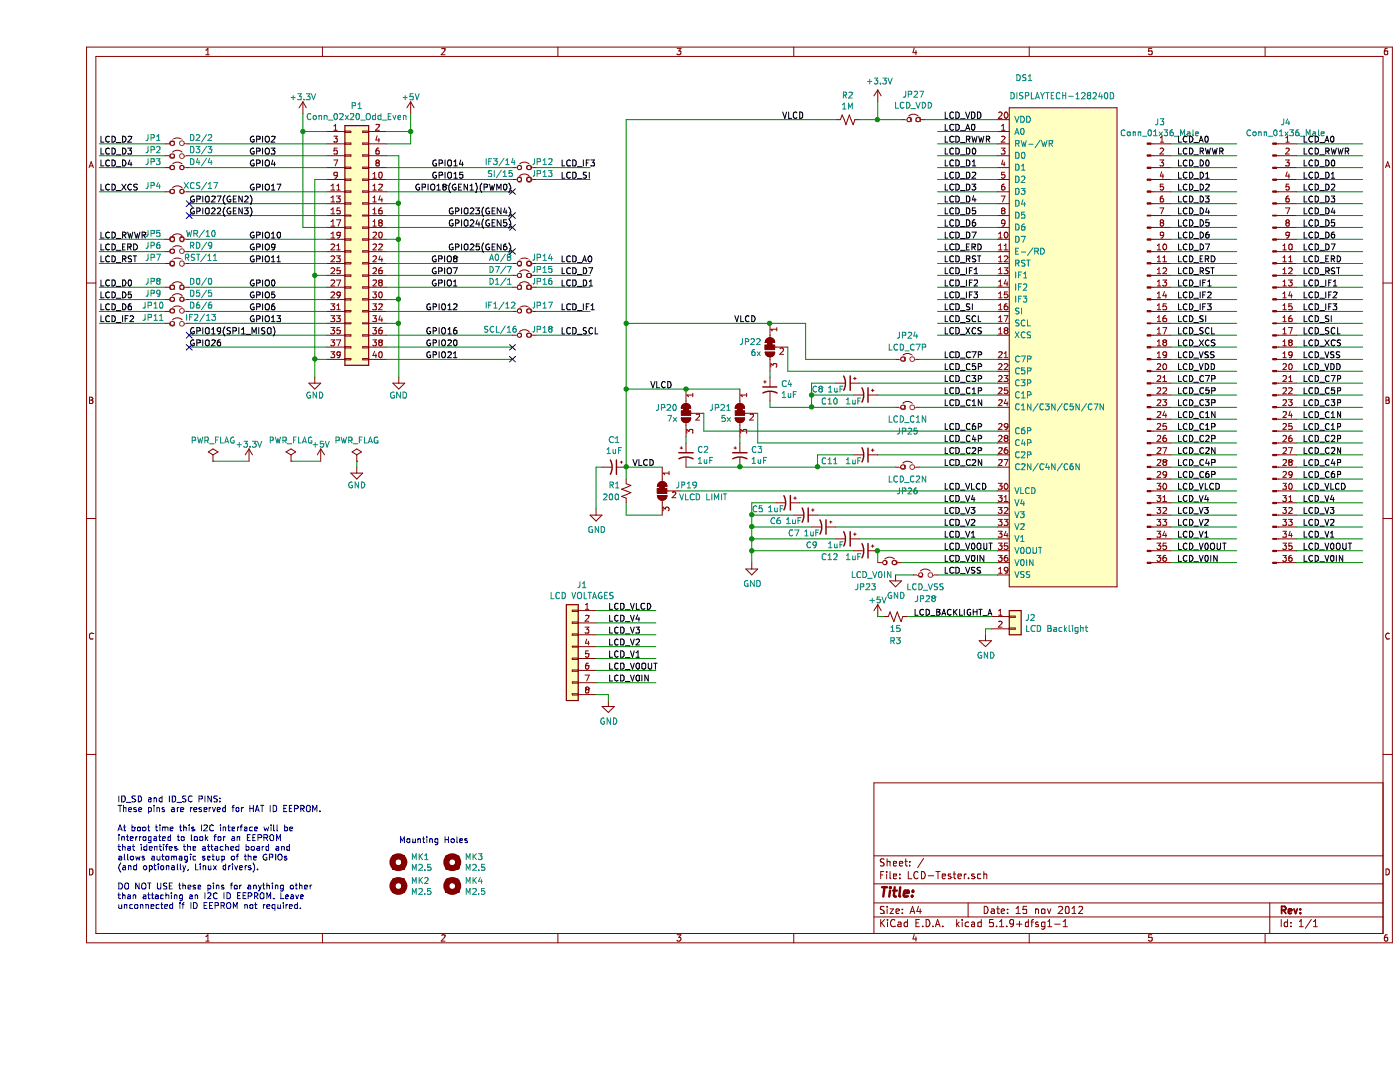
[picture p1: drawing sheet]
EESchema Schematic File Version 4
EELAYER 30 0
EELAYER END
$Descr A4 11693 8268
encoding utf-8
Sheet 1 1
Title ""
Date "15 nov 2012"
Rev ""
Comp ""
Comment1 ""
Comment2 ""
Comment3 ""
Comment4 ""
$EndDescr
$Comp
L power:+5V #PWR04
U 1 1
P 3100 950
F 0 "#PWR04" H 3100 800 50  0001 C CNN
F 1 "+5V" H 3100 1090 50  0000 C CNN
F 2 "" H 3100 950 50  0000 C CNN
F 3 "" H 3100 950 50  0000 C CNN
	1    3100 950 
	1    0    0    -1  
$EndComp
Wire Wire Line
	3100 950  3100 1100
Wire Wire Line
	3100 1100 2900 1100
Wire Wire Line
	3100 1200 2900 1200
Connection ~ 3100 1100
$Comp
L power:GND #PWR03
U 1 1
P 3000 3150
F 0 "#PWR03" H 3000 2900 50  0001 C CNN
F 1 "GND" H 3000 3000 50  0000 C CNN
F 2 "" H 3000 3150 50  0000 C CNN
F 3 "" H 3000 3150 50  0000 C CNN
	1    3000 3150
	1    0    0    -1  
$EndComp
Wire Wire Line
	3000 1300 3000 1700
Wire Wire Line
	3000 2700 2900 2700
Wire Wire Line
	3000 2500 2900 2500
Connection ~ 3000 2700
Wire Wire Line
	3000 2000 2900 2000
Connection ~ 3000 2500
Wire Wire Line
	3000 1700 2900 1700
Connection ~ 3000 2000
$Comp
L power:GND #PWR02
U 1 1
P 2300 3150
F 0 "#PWR02" H 2300 2900 50  0001 C CNN
F 1 "GND" H 2300 3000 50  0000 C CNN
F 2 "" H 2300 3150 50  0000 C CNN
F 3 "" H 2300 3150 50  0000 C CNN
	1    2300 3150
	1    0    0    -1  
$EndComp
Wire Wire Line
	2300 3000 2400 3000
Wire Wire Line
	2300 1500 2300 2300
Wire Wire Line
	2300 2300 2400 2300
Connection ~ 2300 3000
Connection ~ 2200 1100
Wire Wire Line
	2200 1900 2400 1900
Wire Wire Line
	2200 1100 2400 1100
Wire Wire Line
	2200 950  2200 1100
$Comp
L power:+3.3V #PWR01
U 1 1
P 2200 950
F 0 "#PWR01" H 2200 800 50  0001 C CNN
F 1 "+3.3V" H 2200 1090 50  0000 C CNN
F 2 "" H 2200 950 50  0000 C CNN
F 3 "" H 2200 950 50  0000 C CNN
	1    2200 950 
	1    0    0    -1  
$EndComp
Wire Wire Line
	2300 1500 2400 1500
Connection ~ 2300 2300
Wire Wire Line
	2400 1200 1250 1200
Wire Wire Line
	1250 1300 2400 1300
Wire Wire Line
	1250 1400 2400 1400
Wire Wire Line
	2400 1600 1250 1600
Wire Wire Line
	1250 1700 2400 1700
Wire Wire Line
	1250 1800 2400 1800
Wire Wire Line
	2400 2000 1250 2000
Wire Wire Line
	1250 2100 2400 2100
Wire Wire Line
	1250 2200 2400 2200
Wire Wire Line
	2400 2400 1250 2400
Wire Wire Line
	1250 2500 2400 2500
Wire Wire Line
	1250 2600 2400 2600
Wire Wire Line
	2400 2700 1250 2700
Wire Wire Line
	1250 2800 2400 2800
Wire Wire Line
	1250 2900 2400 2900
Wire Wire Line
	2900 2800 3950 2800
Wire Wire Line
	2900 2900 3950 2900
Wire Wire Line
	2900 2300 3950 2300
Wire Wire Line
	2900 2400 3950 2400
Wire Wire Line
	2900 2100 3950 2100
Wire Wire Line
	2900 2200 3950 2200
Wire Wire Line
	2900 1800 3950 1800
Wire Wire Line
	2900 1900 3950 1900
Wire Wire Line
	2900 1500 3950 1500
Wire Wire Line
	2900 1600 3950 1600
Wire Wire Line
	2900 1400 3950 1400
Wire Wire Line
	2900 2600 3950 2600
Text Label 1750 1200 0    50   ~ 0
GPIO2
Text Label 1750 1300 0    50   ~ 0
GPIO3
Text Label 1750 1400 0    50   ~ 0
GPIO4
Text Label 1750 1600 0    50   ~ 0
GPIO17
Text Label 1250 1700 0    50   ~ 0
GPIO27(GEN2)
Text Label 1250 1800 0    50   ~ 0
GPIO22(GEN3)
Text Label 1750 2000 0    50   ~ 0
GPIO10
Text Label 1750 2100 0    50   ~ 0
GPIO9
Text Label 1750 2200 0    50   ~ 0
GPIO11
Text Label 1750 2400 0    50   ~ 0
GPIO0
Text Label 1750 2500 0    50   ~ 0
GPIO5
Text Label 1750 2600 0    50   ~ 0
GPIO6
Text Label 1750 2700 0    50   ~ 0
GPIO13
Text Label 1250 2800 0    50   ~ 0
GPIO19(SPI1_MISO)
Text Label 1250 2900 0    50   ~ 0
GPIO26
Text Label 3500 2900 2    50   ~ 0
GPIO20
Text Label 3500 2800 2    50   ~ 0
GPIO16
Text Label 3500 2600 2    50   ~ 0
GPIO12
Text Label 3500 2400 2    50   ~ 0
GPIO1
Text Label 3500 2300 2    50   ~ 0
GPIO7
Text Label 3500 2200 2    50   ~ 0
GPIO8
Text Label 3950 2100 2    50   ~ 0
GPIO25(GEN6)
Text Label 3950 1900 2    50   ~ 0
GPIO24(GEN5)
Text Label 3950 1800 2    50   ~ 0
GPIO23(GEN4)
Text Label 3950 1600 2    50   ~ 0
GPIO18(GEN1)(PWM0)
Text Label 3550 1500 2    50   ~ 0
GPIO15
Text Label 3550 1400 2    50   ~ 0
GPIO14
Wire Wire Line
	3000 1300 2900 1300
Connection ~ 3000 1700
Text Notes 650  7600 0    50   ~ 0
ID_SD and ID_SC PINS:\nThese pins are reserved for HAT ID EEPROM.\n\nAt boot time this I2C interface will be\ninterrogated to look for an EEPROM\nthat identifes the attached board and\nallows automagic setup of the GPIOs\n(and optionally, Linux drivers).\n\nDO NOT USE these pins for anything other\nthan attaching an I2C ID EEPROM. Leave\nunconnected if ID EEPROM not required.
$Comp
L LCD-Tester-rescue:Mounting_Hole-Mechanical MK1
U 1 1
P 3000 7200
F 0 "MK1" H 3100 7246 50  0000 L CNN
F 1 "M2.5" H 3100 7155 50  0000 L CNN
F 2 "MountingHole:MountingHole_2.7mm_M2.5" H 3000 7200 60  0001 C CNN
F 3 "" H 3000 7200 60  0001 C CNN
	1    3000 7200
	1    0    0    -1  
$EndComp
$Comp
L LCD-Tester-rescue:Mounting_Hole-Mechanical MK3
U 1 1
P 3450 7200
F 0 "MK3" H 3550 7246 50  0000 L CNN
F 1 "M2.5" H 3550 7155 50  0000 L CNN
F 2 "MountingHole:MountingHole_2.7mm_M2.5" H 3450 7200 60  0001 C CNN
F 3 "" H 3450 7200 60  0001 C CNN
	1    3450 7200
	1    0    0    -1  
$EndComp
$Comp
L LCD-Tester-rescue:Mounting_Hole-Mechanical MK2
U 1 1
P 3000 7400
F 0 "MK2" H 3100 7446 50  0000 L CNN
F 1 "M2.5" H 3100 7355 50  0000 L CNN
F 2 "MountingHole:MountingHole_2.7mm_M2.5" H 3000 7400 60  0001 C CNN
F 3 "" H 3000 7400 60  0001 C CNN
	1    3000 7400
	1    0    0    -1  
$EndComp
$Comp
L LCD-Tester-rescue:Mounting_Hole-Mechanical MK4
U 1 1
P 3450 7400
F 0 "MK4" H 3550 7446 50  0000 L CNN
F 1 "M2.5" H 3550 7355 50  0000 L CNN
F 2 "MountingHole:MountingHole_2.7mm_M2.5" H 3450 7400 60  0001 C CNN
F 3 "" H 3450 7400 60  0001 C CNN
	1    3450 7400
	1    0    0    -1  
$EndComp
Text Notes 3000 7050 0    50   ~ 0
Mounting Holes
$Comp
L Connector_Generic:Conn_02x20_Odd_Even P1
U 1 1
P 2600 2000
F 0 "P1" H 2650 3117 50  0000 C CNN
F 1 "Conn_02x20_Odd_Even" H 2650 3026 50  0000 C CNN
F 2 "Connector_PinSocket_2.54mm:PinSocket_2x20_P2.54mm_Vertical" H -2250 1050 50  0001 C CNN
F 3 "" H -2250 1050 50  0001 C CNN
	1    2600 2000
	1    0    0    -1  
$EndComp
Wire Wire Line
	2900 3000 3950 3000
Text Label 3500 3000 2    50   ~ 0
GPIO21
Wire Wire Line
	3100 1100 3100 1200
Wire Wire Line
	3000 2700 3000 3150
Wire Wire Line
	3000 2500 3000 2700
Wire Wire Line
	3000 2000 3000 2500
Wire Wire Line
	2300 3000 2300 3150
Wire Wire Line
	2200 1100 2200 1900
Wire Wire Line
	2300 2300 2300 3000
Wire Wire Line
	3000 1700 3000 2000
$Comp
L power:+3.3V #PWR08
U 1 1
P 7000 850
F 0 "#PWR08" H 7000 700 50  0001 C CNN
F 1 "+3.3V" H 7015 1023 50  0000 C CNN
F 2 "" H 7000 850 50  0001 C CNN
F 3 "" H 7000 850 50  0001 C CNN
	1    7000 850 
	1    0    0    -1  
$EndComp
$Comp
L Transflective:DISPLAYTECH-128240D DS1
U 1 1
P 8100 900
F 0 "DS1" H 8150 1150 50  0000 L CNN
F 1 "DISPLAYTECH-128240D" H 8100 1000 50  0000 L CNN
F 2 "Transflective:F314-1A7H1-11036" H 8100 900 50  0001 C CNN
F 3 "" H 8100 900 50  0001 C CNN
	1    8100 900 
	1    0    0    -1  
$EndComp
Wire Wire Line
	7000 1000 7000 850 
$Comp
L Device:CP1_Small C10
U 1 1
P 6900 3300
F 0 "C10" V 6950 3000 50  0000 C CNN
F 1 "1uF" V 6950 3200 50  0000 C CNN
F 2 "Capacitor_THT:CP_Radial_D5.0mm_P2.00mm" H 6900 3300 50  0001 C CNN
F 3 "~" H 6900 3300 50  0001 C CNN
	1    6900 3300
	0    1    1    0   
$EndComp
$Comp
L Device:CP1_Small C8
U 1 1
P 6750 3200
F 0 "C8" V 6800 2950 50  0000 C CNN
F 1 "1uF" V 6800 3100 50  0000 C CNN
F 2 "Capacitor_THT:CP_Radial_D5.0mm_P2.00mm" H 6750 3200 50  0001 C CNN
F 3 "~" H 6750 3200 50  0001 C CNN
	1    6750 3200
	0    1    1    0   
$EndComp
$Comp
L Device:CP1_Small C4
U 1 1
P 6100 3250
F 0 "C4" H 6191 3296 50  0000 L CNN
F 1 "1uF" H 6191 3205 50  0000 L CNN
F 2 "Capacitor_THT:CP_Radial_D5.0mm_P2.00mm" H 6100 3250 50  0001 C CNN
F 3 "~" H 6100 3250 50  0001 C CNN
	1    6100 3250
	1    0    0    -1  
$EndComp
Wire Wire Line
	6450 3400 6450 3300
Wire Wire Line
	6450 3300 6800 3300
Wire Wire Line
	6450 3300 6450 3200
Wire Wire Line
	6450 3200 6650 3200
Connection ~ 6450 3300
Wire Wire Line
	6850 3200 8000 3200
Wire Wire Line
	7000 3300 8000 3300
$Comp
L Device:CP1_Small C12
U 1 1
P 6900 4600
F 0 "C12" V 6950 4300 50  0000 C CNN
F 1 "1uF" V 6950 4500 50  0000 C CNN
F 2 "Capacitor_THT:CP_Radial_D5.0mm_P2.00mm" H 6900 4600 50  0001 C CNN
F 3 "~" H 6900 4600 50  0001 C CNN
	1    6900 4600
	0    1    1    0   
$EndComp
Wire Wire Line
	7000 4700 7000 4600
Wire Wire Line
	7000 4600 8000 4600
Connection ~ 7000 4600
$Comp
L power:GND #PWR07
U 1 1
P 5950 4700
F 0 "#PWR07" H 5950 4450 50  0001 C CNN
F 1 "GND" H 5955 4527 50  0000 C CNN
F 2 "" H 5950 4700 50  0001 C CNN
F 3 "" H 5950 4700 50  0001 C CNN
	1    5950 4700
	1    0    0    -1  
$EndComp
$Comp
L Device:CP1_Small C9
U 1 1
P 6750 4500
F 0 "C9" V 6800 4200 50  0000 C CNN
F 1 "1uF" V 6800 4400 50  0000 C CNN
F 2 "Capacitor_THT:CP_Radial_D5.0mm_P2.00mm" H 6750 4500 50  0001 C CNN
F 3 "~" H 6750 4500 50  0001 C CNN
	1    6750 4500
	0    1    1    0   
$EndComp
$Comp
L Device:CP1_Small C7
U 1 1
P 6550 4400
F 0 "C7" V 6600 4150 50  0000 C CNN
F 1 "1uF" V 6600 4300 50  0000 C CNN
F 2 "Capacitor_THT:CP_Radial_D5.0mm_P2.00mm" H 6550 4400 50  0001 C CNN
F 3 "~" H 6550 4400 50  0001 C CNN
	1    6550 4400
	0    1    1    0   
$EndComp
$Comp
L Device:CP1_Small C6
U 1 1
P 6400 4300
F 0 "C6" V 6450 4050 50  0000 C CNN
F 1 "1uF" V 6450 4200 50  0000 C CNN
F 2 "Capacitor_THT:CP_Radial_D5.0mm_P2.00mm" H 6400 4300 50  0001 C CNN
F 3 "~" H 6400 4300 50  0001 C CNN
	1    6400 4300
	0    1    1    0   
$EndComp
$Comp
L Device:CP1_Small C5
U 1 1
P 6250 4200
F 0 "C5" V 6300 3950 50  0000 C CNN
F 1 "1uF" V 6300 4100 50  0000 C CNN
F 2 "Capacitor_THT:CP_Radial_D5.0mm_P2.00mm" H 6250 4200 50  0001 C CNN
F 3 "~" H 6250 4200 50  0001 C CNN
	1    6250 4200
	0    1    1    0   
$EndComp
Wire Wire Line
	5950 4600 5950 4700
Wire Wire Line
	5950 4600 6800 4600
Wire Wire Line
	6650 4500 5950 4500
Wire Wire Line
	5950 4500 5950 4600
Connection ~ 5950 4600
Wire Wire Line
	6450 4400 5950 4400
Wire Wire Line
	5950 4400 5950 4500
Connection ~ 5950 4500
Wire Wire Line
	6300 4300 5950 4300
Wire Wire Line
	5950 4300 5950 4400
Connection ~ 5950 4400
Wire Wire Line
	6150 4200 5950 4200
Wire Wire Line
	5950 4200 5950 4300
Connection ~ 5950 4300
Wire Wire Line
	6350 4200 8000 4200
Wire Wire Line
	6500 4300 8000 4300
Wire Wire Line
	6650 4400 8000 4400
Wire Wire Line
	6850 4500 8000 4500
$Comp
L Device:CP1_Small C11
U 1 1
P 6900 3800
F 0 "C11" V 6950 3500 50  0000 C CNN
F 1 "1uF" V 6950 3700 50  0000 C CNN
F 2 "Capacitor_THT:CP_Radial_D5.0mm_P2.00mm" H 6900 3800 50  0001 C CNN
F 3 "~" H 6900 3800 50  0001 C CNN
	1    6900 3800
	0    1    1    0   
$EndComp
Wire Wire Line
	6500 3900 6500 3800
Wire Wire Line
	6500 3800 6800 3800
Wire Wire Line
	7000 3800 8000 3800
$Comp
L Jumper:SolderJumper_3_Bridged12 JP22
U 1 1
P 6100 2900
F 0 "JP22" V 6054 2968 50  0000 L CNN
F 1 "6x" V 6145 2968 50  0000 L CNN
F 2 "Jumper:SolderJumper-3_P1.3mm_Bridged12_RoundedPad1.0x1.5mm" H 6100 2900 50  0001 C CNN
F 3 "~" H 6100 2900 50  0001 C CNN
	1    6100 2900
	0    -1   1    0   
$EndComp
Wire Wire Line
	8000 4100 5350 4100
Text Label 4950 3900 0    50   ~ 0
VLCD
Wire Wire Line
	6450 3400 6100 3400
Wire Wire Line
	6100 3400 6100 3350
Wire Wire Line
	6100 3100 6100 3150
Wire Wire Line
	6250 3100 6250 2900
Text Label 5800 2700 0    50   ~ 0
VLCD
Wire Wire Line
	8000 3100 6250 3100
$Comp
L Device:CP1_Small C2
U 1 1
P 5400 3800
F 0 "C2" H 5491 3846 50  0000 L CNN
F 1 "1uF" H 5491 3755 50  0000 L CNN
F 2 "Capacitor_THT:CP_Radial_D5.0mm_P2.00mm" H 5400 3800 50  0001 C CNN
F 3 "~" H 5400 3800 50  0001 C CNN
	1    5400 3800
	1    0    0    -1  
$EndComp
$Comp
L Jumper:SolderJumper_3_Bridged12 JP20
U 1 1
P 5400 3450
F 0 "JP20" V 5354 3518 50  0000 L CNN
F 1 "7x" V 5445 3518 50  0000 L CNN
F 2 "Jumper:SolderJumper-3_P1.3mm_Bridged12_RoundedPad1.0x1.5mm" H 5400 3450 50  0001 C CNN
F 3 "~" H 5400 3450 50  0001 C CNN
	1    5400 3450
	0    -1   1    0   
$EndComp
Wire Wire Line
	5400 3650 5400 3700
Wire Wire Line
	5550 3600 5550 3450
Text Label 5100 3250 0    50   ~ 0
VLCD
Wire Wire Line
	6400 3000 6400 2700
Wire Wire Line
	6400 2700 6100 2700
Connection ~ 6100 2700
$Comp
L Device:CP1_Small C1
U 1 1
P 4800 3900
F 0 "C1" V 4572 3900 50  0000 C CNN
F 1 "1uF" V 4663 3900 50  0000 C CNN
F 2 "Capacitor_THT:CP_Radial_D5.0mm_P2.00mm" H 4800 3900 50  0001 C CNN
F 3 "~" H 4800 3900 50  0001 C CNN
	1    4800 3900
	0    1    1    0   
$EndComp
$Comp
L power:GND #PWR010
U 1 1
P 7150 4800
F 0 "#PWR010" H 7150 4550 50  0001 C CNN
F 1 "GND" H 7155 4627 50  0000 C CNN
F 2 "" H 7150 4800 50  0001 C CNN
F 3 "" H 7150 4800 50  0001 C CNN
	1    7150 4800
	1    0    0    -1  
$EndComp
$Comp
L Device:R_Small_US R2
U 1 1
P 6750 1000
F 0 "R2" V 6545 1000 50  0000 C CNN
F 1 "1M" V 6636 1000 50  0000 C CNN
F 2 "Resistor_THT:R_Axial_DIN0309_L9.0mm_D3.2mm_P2.54mm_Vertical" H 6750 1000 50  0001 C CNN
F 3 "~" H 6750 1000 50  0001 C CNN
	1    6750 1000
	0    1    1    0   
$EndComp
$Comp
L Device:R_Small_US R1
U 1 1
P 4900 4100
F 0 "R1" H 4750 4150 50  0000 L CNN
F 1 "200" H 4700 4050 50  0000 L CNN
F 2 "Resistor_THT:R_Axial_DIN0309_L9.0mm_D3.2mm_P2.54mm_Vertical" H 4900 4100 50  0001 C CNN
F 3 "~" H 4900 4100 50  0001 C CNN
	1    4900 4100
	1    0    0    -1  
$EndComp
$Comp
L Jumper:SolderJumper_3_Bridged12 JP19
U 1 1
P 5200 4100
F 0 "JP19" V 5150 3800 50  0000 L CNN
F 1 "VLCD LIMIT" V 5250 3550 50  0000 L CNN
F 2 "Jumper:SolderJumper-3_P1.3mm_Bridged12_RoundedPad1.0x1.5mm" H 5200 4100 50  0001 C CNN
F 3 "~" H 5200 4100 50  0001 C CNN
	1    5200 4100
	0    -1   1    0   
$EndComp
Wire Wire Line
	5200 4300 4900 4300
Wire Wire Line
	4900 4300 4900 4200
Wire Wire Line
	4900 4000 4900 3900
Wire Wire Line
	4900 3900 5200 3900
Connection ~ 4900 3900
$Comp
L power:GND #PWR05
U 1 1
P 4650 4250
F 0 "#PWR05" H 4650 4000 50  0001 C CNN
F 1 "GND" H 4655 4077 50  0000 C CNN
F 2 "" H 4650 4250 50  0001 C CNN
F 3 "" H 4650 4250 50  0001 C CNN
	1    4650 4250
	1    0    0    -1  
$EndComp
Wire Wire Line
	4700 3900 4650 3900
Wire Wire Line
	4650 3900 4650 4250
Text Label 6200 1000 0    50   ~ 0
VLCD
$Comp
L Device:CP1_Small C3
U 1 1
P 5850 3800
F 0 "C3" H 5941 3846 50  0000 L CNN
F 1 "1uF" H 5941 3755 50  0000 L CNN
F 2 "Capacitor_THT:CP_Radial_D5.0mm_P2.00mm" H 5850 3800 50  0001 C CNN
F 3 "~" H 5850 3800 50  0001 C CNN
	1    5850 3800
	1    0    0    -1  
$EndComp
$Comp
L Jumper:SolderJumper_3_Bridged12 JP21
U 1 1
P 5850 3450
F 0 "JP21" V 5804 3518 50  0000 L CNN
F 1 "5x" V 5895 3518 50  0000 L CNN
F 2 "Jumper:SolderJumper-3_P1.3mm_Bridged12_RoundedPad1.0x1.5mm" H 5850 3450 50  0001 C CNN
F 3 "~" H 5850 3450 50  0001 C CNN
	1    5850 3450
	0    -1   1    0   
$EndComp
Wire Wire Line
	5850 3650 5850 3700
Wire Wire Line
	6000 3700 6000 3450
Wire Wire Line
	8000 3700 6000 3700
Connection ~ 5850 3900
Wire Wire Line
	8000 3600 5550 3600
Wire Wire Line
	5850 3900 5400 3900
Wire Wire Line
	5850 3250 5400 3250
Wire Wire Line
	5850 3900 6500 3900
Connection ~ 5400 3250
Wire Wire Line
	4900 3900 4900 3250
Wire Wire Line
	4900 3250 5400 3250
Wire Wire Line
	4900 3250 4900 2700
Wire Wire Line
	4900 2700 6100 2700
Connection ~ 4900 3250
Wire Wire Line
	4900 2700 4900 1000
Wire Wire Line
	4900 1000 6650 1000
Connection ~ 4900 2700
$Comp
L Connector_Generic:Conn_01x02 J2
U 1 1
P 8150 5150
F 0 "J2" H 8230 5142 50  0000 L CNN
F 1 "LCD Backlight" H 8230 5051 50  0000 L CNN
F 2 "Connector_JST:JST_XH_B2B-XH-A_1x02_P2.50mm_Vertical" H 8150 5150 50  0001 C CNN
F 3 "~" H 8150 5150 50  0001 C CNN
	1    8150 5150
	1    0    0    -1  
$EndComp
$Comp
L Connector:Conn_01x36_Male J3
U 1 1
P 9250 2900
F 0 "J3" H 9358 4781 50  0000 C CNN
F 1 "Conn_01x36_Male" H 9358 4690 50  0000 C CNN
F 2 "Connector_PinHeader_2.54mm:PinHeader_2x18_P2.54mm_Vertical" H 9250 2900 50  0001 C CNN
F 3 "~" H 9250 2900 50  0001 C CNN
	1    9250 2900
	1    0    0    -1  
$EndComp
Wire Wire Line
	9450 1200 10000 1200
Wire Wire Line
	9450 1300 10000 1300
Wire Wire Line
	9450 1400 10000 1400
Wire Wire Line
	9450 1500 10000 1500
Wire Wire Line
	9450 1600 10000 1600
Wire Wire Line
	9450 1700 10000 1700
Wire Wire Line
	9450 1800 10000 1800
Wire Wire Line
	9450 1900 10000 1900
Wire Wire Line
	9450 2000 10000 2000
Wire Wire Line
	9450 2100 10000 2100
Wire Wire Line
	9450 2200 10000 2200
Wire Wire Line
	9450 2300 10000 2300
Wire Wire Line
	9450 2400 10000 2400
Wire Wire Line
	9450 2500 10000 2500
Wire Wire Line
	9450 2600 10000 2600
Wire Wire Line
	9450 2700 10000 2700
Wire Wire Line
	9450 2800 10000 2800
Wire Wire Line
	9450 2900 10000 2900
Wire Wire Line
	9450 3000 10000 3000
Wire Wire Line
	9450 3100 10000 3100
Wire Wire Line
	9450 3200 10000 3200
Wire Wire Line
	9450 3300 10000 3300
Wire Wire Line
	9450 3400 10000 3400
Wire Wire Line
	9450 3500 10000 3500
Wire Wire Line
	9450 3600 10000 3600
Wire Wire Line
	9450 3700 10000 3700
Wire Wire Line
	9450 3800 10000 3800
Wire Wire Line
	9450 3900 10000 3900
Wire Wire Line
	9450 4000 10000 4000
Wire Wire Line
	9450 4100 10000 4100
Wire Wire Line
	9450 4200 10000 4200
Wire Wire Line
	9450 4300 10000 4300
Wire Wire Line
	9450 4400 10000 4400
Wire Wire Line
	9450 4500 10000 4500
Wire Wire Line
	9450 4600 10000 4600
Wire Wire Line
	9450 4700 10000 4700
Text Label 9500 1200 0    50   ~ 0
LCD_A0
Text Label 9500 1300 0    50   ~ 0
LCD_RWWR
Text Label 9500 1400 0    50   ~ 0
LCD_D0
Text Label 9500 1500 0    50   ~ 0
LCD_D1
Text Label 9500 1600 0    50   ~ 0
LCD_D2
Text Label 9500 1700 0    50   ~ 0
LCD_D3
Text Label 9500 1800 0    50   ~ 0
LCD_D4
Text Label 9500 1900 0    50   ~ 0
LCD_D5
Text Label 9500 2000 0    50   ~ 0
LCD_D6
Text Label 9500 2100 0    50   ~ 0
LCD_D7
Text Label 9500 2200 0    50   ~ 0
LCD_ERD
Text Label 9500 2300 0    50   ~ 0
LCD_RST
Text Label 9500 2400 0    50   ~ 0
LCD_IF1
Text Label 9500 2500 0    50   ~ 0
LCD_IF2
Text Label 9500 2600 0    50   ~ 0
LCD_IF3
Text Label 9500 2700 0    50   ~ 0
LCD_SI
Text Label 9500 2800 0    50   ~ 0
LCD_SCL
Text Label 9500 2900 0    50   ~ 0
LCD_XCS
Text Label 9500 3200 0    50   ~ 0
LCD_C7P
Text Label 9500 3300 0    50   ~ 0
LCD_C5P
Text Label 9500 3400 0    50   ~ 0
LCD_C3P
Text Label 9500 3500 0    50   ~ 0
LCD_C1N
Text Label 9500 3600 0    50   ~ 0
LCD_C1P
Text Label 9500 3700 0    50   ~ 0
LCD_C2P
Text Label 9500 3800 0    50   ~ 0
LCD_C2N
Text Label 9500 3900 0    50   ~ 0
LCD_C4P
Text Label 9500 4000 0    50   ~ 0
LCD_C6P
Text Label 9500 4100 0    50   ~ 0
LCD_VLCD
Text Label 9500 4200 0    50   ~ 0
LCD_V4
Text Label 9500 4300 0    50   ~ 0
LCD_V3
Text Label 9500 4400 0    50   ~ 0
LCD_V2
Text Label 9500 4500 0    50   ~ 0
LCD_V1
Text Label 9500 4600 0    50   ~ 0
LCD_V0OUT
Text Label 9500 4700 0    50   ~ 0
LCD_V0IN
Text Label 9500 3000 0    50   ~ 0
LCD_VSS
Text Label 9500 3100 0    50   ~ 0
LCD_VDD
Text Label 7550 1100 0    50   ~ 0
LCD_A0
Text Label 7550 1200 0    50   ~ 0
LCD_RWWR
Text Label 7550 1300 0    50   ~ 0
LCD_D0
Text Label 7550 1400 0    50   ~ 0
LCD_D1
Text Label 7550 1500 0    50   ~ 0
LCD_D2
Text Label 7550 1600 0    50   ~ 0
LCD_D3
Text Label 7550 1700 0    50   ~ 0
LCD_D4
Text Label 7550 1800 0    50   ~ 0
LCD_D5
Text Label 7550 1900 0    50   ~ 0
LCD_D6
Text Label 7550 2000 0    50   ~ 0
LCD_D7
Text Label 7550 2100 0    50   ~ 0
LCD_ERD
Text Label 7550 2200 0    50   ~ 0
LCD_RST
Text Label 7550 2300 0    50   ~ 0
LCD_IF1
Text Label 7550 2400 0    50   ~ 0
LCD_IF2
Text Label 7550 2500 0    50   ~ 0
LCD_IF3
Text Label 7550 2600 0    50   ~ 0
LCD_SI
Text Label 7550 2700 0    50   ~ 0
LCD_SCL
Text Label 7550 2800 0    50   ~ 0
LCD_XCS
Text Label 7550 4800 0    50   ~ 0
LCD_VSS
Text Label 7550 1000 0    50   ~ 0
LCD_VDD
Text Label 7550 3000 0    50   ~ 0
LCD_C7P
Text Label 7550 3100 0    50   ~ 0
LCD_C5P
Text Label 7550 3200 0    50   ~ 0
LCD_C3P
Text Label 7550 3400 0    50   ~ 0
LCD_C1N
Text Label 7550 3300 0    50   ~ 0
LCD_C1P
Text Label 7550 3600 0    50   ~ 0
LCD_C6P
Text Label 7550 3700 0    50   ~ 0
LCD_C4P
Text Label 7550 3800 0    50   ~ 0
LCD_C2P
Text Label 7550 3900 0    50   ~ 0
LCD_C2N
Text Label 7550 4100 0    50   ~ 0
LCD_VLCD
Text Label 7550 4200 0    50   ~ 0
LCD_V4
Text Label 7550 4300 0    50   ~ 0
LCD_V3
Text Label 7550 4400 0    50   ~ 0
LCD_V2
Text Label 7550 4500 0    50   ~ 0
LCD_V1
Text Label 7550 4600 0    50   ~ 0
LCD_V0OUT
Text Label 7550 4700 0    50   ~ 0
LCD_V0IN
Wire Wire Line
	7950 5150 7250 5150
Text Label 7300 5150 0    50   ~ 0
LCD_BACKLIGHT_A
$Comp
L Device:Jumper_NC_Small JP27
U 1 1
P 7300 1000
F 0 "JP27" H 7300 1212 50  0000 C CNN
F 1 "LCD_VDD" H 7300 1121 50  0000 C CNN
F 2 "NetTie:NetTie-2_THT_Pad1.0mm" H 7300 1000 50  0001 C CNN
F 3 "~" H 7300 1000 50  0001 C CNN
	1    7300 1000
	1    0    0    -1  
$EndComp
Wire Wire Line
	7000 1000 7200 1000
Wire Wire Line
	7400 1000 8000 1000
$Comp
L Device:Jumper_NC_Small JP28
U 1 1
P 7400 4800
F 0 "JP28" H 7400 4600 50  0000 C CNN
F 1 "LCD_VSS" H 7400 4700 50  0000 C CNN
F 2 "NetTie:NetTie-2_THT_Pad1.0mm" H 7400 4800 50  0001 C CNN
F 3 "~" H 7400 4800 50  0001 C CNN
	1    7400 4800
	1    0    0    -1  
$EndComp
Wire Wire Line
	8000 4800 7500 4800
Wire Wire Line
	7150 4800 7300 4800
$Comp
L Device:Jumper_NC_Small JP23
U 1 1
P 7100 4700
F 0 "JP23" H 6900 4500 50  0000 C CNN
F 1 "LCD_V0IN" H 6950 4600 50  0000 C CNN
F 2 "NetTie:NetTie-2_THT_Pad1.0mm" H 7100 4700 50  0001 C CNN
F 3 "~" H 7100 4700 50  0001 C CNN
	1    7100 4700
	1    0    0    -1  
$EndComp
Wire Wire Line
	7200 4700 8000 4700
$Comp
L Device:Jumper_NC_Small JP8
U 1 1
P 1150 2400
F 0 "JP8" H 950 2450 50  0000 C CNN
F 1 "D0/0" H 1350 2450 50  0000 C CNN
F 2 "NetTie:NetTie-2_THT_Pad1.0mm" H 1150 2400 50  0001 C CNN
F 3 "~" H 1150 2400 50  0001 C CNN
	1    1150 2400
	1    0    0    -1  
$EndComp
$Comp
L Device:Jumper_NC_Small JP16
U 1 1
P 4050 2400
F 0 "JP16" H 4200 2450 50  0000 C CNN
F 1 "D1/1" H 3850 2450 50  0000 C CNN
F 2 "NetTie:NetTie-2_THT_Pad1.0mm" H 4050 2400 50  0001 C CNN
F 3 "~" H 4050 2400 50  0001 C CNN
	1    4050 2400
	1    0    0    -1  
$EndComp
Wire Wire Line
	1050 2400 500  2400
Text Label 500  2400 0    50   ~ 0
LCD_D0
Wire Wire Line
	4150 2400 4600 2400
Text Label 4350 2400 0    50   ~ 0
LCD_D1
$Comp
L Device:Jumper_NC_Small JP1
U 1 1
P 1150 1200
F 0 "JP1" H 950 1250 50  0000 C CNN
F 1 "D2/2" H 1350 1250 50  0000 C CNN
F 2 "NetTie:NetTie-2_THT_Pad1.0mm" H 1150 1200 50  0001 C CNN
F 3 "~" H 1150 1200 50  0001 C CNN
	1    1150 1200
	1    0    0    -1  
$EndComp
Wire Wire Line
	1050 1200 500  1200
Text Label 500  1200 0    50   ~ 0
LCD_D2
$Comp
L Device:Jumper_NC_Small JP2
U 1 1
P 1150 1300
F 0 "JP2" H 950 1350 50  0000 C CNN
F 1 "D3/3" H 1350 1350 50  0000 C CNN
F 2 "NetTie:NetTie-2_THT_Pad1.0mm" H 1150 1300 50  0001 C CNN
F 3 "~" H 1150 1300 50  0001 C CNN
	1    1150 1300
	1    0    0    -1  
$EndComp
Wire Wire Line
	1050 1300 500  1300
Text Label 500  1300 0    50   ~ 0
LCD_D3
$Comp
L Device:Jumper_NC_Small JP3
U 1 1
P 1150 1400
F 0 "JP3" H 950 1450 50  0000 C CNN
F 1 "D4/4" H 1350 1450 50  0000 C CNN
F 2 "NetTie:NetTie-2_THT_Pad1.0mm" H 1150 1400 50  0001 C CNN
F 3 "~" H 1150 1400 50  0001 C CNN
	1    1150 1400
	1    0    0    -1  
$EndComp
Wire Wire Line
	1050 1400 500  1400
Text Label 500  1400 0    50   ~ 0
LCD_D4
$Comp
L Device:Jumper_NC_Small JP9
U 1 1
P 1150 2500
F 0 "JP9" H 950 2550 50  0000 C CNN
F 1 "D5/5" H 1350 2550 50  0000 C CNN
F 2 "NetTie:NetTie-2_THT_Pad1.0mm" H 1150 2500 50  0001 C CNN
F 3 "~" H 1150 2500 50  0001 C CNN
	1    1150 2500
	1    0    0    -1  
$EndComp
Wire Wire Line
	1050 2500 500  2500
Text Label 500  2500 0    50   ~ 0
LCD_D5
$Comp
L Device:Jumper_NC_Small JP10
U 1 1
P 1150 2600
F 0 "JP10" H 950 2650 50  0000 C CNN
F 1 "D6/6" H 1350 2650 50  0000 C CNN
F 2 "NetTie:NetTie-2_THT_Pad1.0mm" H 1150 2600 50  0001 C CNN
F 3 "~" H 1150 2600 50  0001 C CNN
	1    1150 2600
	1    0    0    -1  
$EndComp
Wire Wire Line
	1050 2600 500  2600
Text Label 500  2600 0    50   ~ 0
LCD_D6
$Comp
L Device:Jumper_NC_Small JP15
U 1 1
P 4050 2300
F 0 "JP15" H 4200 2350 50  0000 C CNN
F 1 "D7/7" H 3850 2350 50  0000 C CNN
F 2 "NetTie:NetTie-2_THT_Pad1.0mm" H 4050 2300 50  0001 C CNN
F 3 "~" H 4050 2300 50  0001 C CNN
	1    4050 2300
	1    0    0    -1  
$EndComp
Wire Wire Line
	4150 2300 4600 2300
Text Label 4350 2300 0    50   ~ 0
LCD_D7
Wire Wire Line
	8000 2000 7500 2000
Wire Wire Line
	8000 1900 7500 1900
Wire Wire Line
	7500 1800 8000 1800
Wire Wire Line
	7500 1700 8000 1700
Wire Wire Line
	7500 1600 8000 1600
Wire Wire Line
	7500 1500 8000 1500
Wire Wire Line
	7500 1400 8000 1400
Wire Wire Line
	7500 1300 8000 1300
Wire Wire Line
	7500 1100 8000 1100
$Comp
L Device:Jumper_NC_Small JP14
U 1 1
P 4050 2200
F 0 "JP14" H 4200 2250 50  0000 C CNN
F 1 "A0/8" H 3850 2250 50  0000 C CNN
F 2 "NetTie:NetTie-2_THT_Pad1.0mm" H 4050 2200 50  0001 C CNN
F 3 "~" H 4050 2200 50  0001 C CNN
	1    4050 2200
	1    0    0    -1  
$EndComp
Wire Wire Line
	4150 2200 4600 2200
Text Label 4350 2200 0    50   ~ 0
LCD_A0
$Comp
L Device:Jumper_NC_Small JP7
U 1 1
P 1150 2200
F 0 "JP7" H 950 2250 50  0000 C CNN
F 1 "RST/11" H 1350 2250 50  0000 C CNN
F 2 "NetTie:NetTie-2_THT_Pad1.0mm" H 1150 2200 50  0001 C CNN
F 3 "~" H 1150 2200 50  0001 C CNN
	1    1150 2200
	1    0    0    -1  
$EndComp
Wire Wire Line
	1050 2200 500  2200
Text Label 500  2200 0    50   ~ 0
LCD_RST
$Comp
L Device:Jumper_NC_Small JP6
U 1 1
P 1150 2100
F 0 "JP6" H 950 2150 50  0000 C CNN
F 1 "RD/9" H 1350 2150 50  0000 C CNN
F 2 "NetTie:NetTie-2_THT_Pad1.0mm" H 1150 2100 50  0001 C CNN
F 3 "~" H 1150 2100 50  0001 C CNN
	1    1150 2100
	1    0    0    -1  
$EndComp
Wire Wire Line
	1050 2100 500  2100
Text Label 500  2100 0    50   ~ 0
LCD_ERD
$Comp
L Device:Jumper_NC_Small JP5
U 1 1
P 1150 2000
F 0 "JP5" H 950 2050 50  0000 C CNN
F 1 "WR/10" H 1350 2050 50  0000 C CNN
F 2 "NetTie:NetTie-2_THT_Pad1.0mm" H 1150 2000 50  0001 C CNN
F 3 "~" H 1150 2000 50  0001 C CNN
	1    1150 2000
	1    0    0    -1  
$EndComp
Wire Wire Line
	1050 2000 500  2000
Text Label 500  2000 0    50   ~ 0
LCD_RWWR
Wire Wire Line
	7500 1200 8000 1200
Wire Wire Line
	7500 2100 8000 2100
Wire Wire Line
	7500 2200 8000 2200
Wire Wire Line
	7500 2300 8000 2300
Wire Wire Line
	7500 2400 8000 2400
Wire Wire Line
	7500 2500 8000 2500
$Comp
L Device:Jumper_NC_Small JP17
U 1 1
P 4050 2600
F 0 "JP17" H 4200 2650 50  0000 C CNN
F 1 "IF1/12" H 3850 2650 50  0000 C CNN
F 2 "NetTie:NetTie-2_THT_Pad1.0mm" H 4050 2600 50  0001 C CNN
F 3 "~" H 4050 2600 50  0001 C CNN
	1    4050 2600
	1    0    0    -1  
$EndComp
Wire Wire Line
	4150 2600 4600 2600
Text Label 4350 2600 0    50   ~ 0
LCD_IF1
$Comp
L Device:Jumper_NC_Small JP11
U 1 1
P 1150 2700
F 0 "JP11" H 950 2750 50  0000 C CNN
F 1 "IF2/13" H 1350 2750 50  0000 C CNN
F 2 "NetTie:NetTie-2_THT_Pad1.0mm" H 1150 2700 50  0001 C CNN
F 3 "~" H 1150 2700 50  0001 C CNN
	1    1150 2700
	1    0    0    -1  
$EndComp
Wire Wire Line
	1050 2700 500  2700
Text Label 500  2700 0    50   ~ 0
LCD_IF2
$Comp
L Device:Jumper_NC_Small JP12
U 1 1
P 4050 1400
F 0 "JP12" H 4200 1450 50  0000 C CNN
F 1 "IF3/14" H 3850 1450 50  0000 C CNN
F 2 "NetTie:NetTie-2_THT_Pad1.0mm" H 4050 1400 50  0001 C CNN
F 3 "~" H 4050 1400 50  0001 C CNN
	1    4050 1400
	1    0    0    -1  
$EndComp
Wire Wire Line
	4150 1400 4600 1400
Text Label 4350 1400 0    50   ~ 0
LCD_IF3
$Comp
L Device:Jumper_NC_Small JP13
U 1 1
P 4050 1500
F 0 "JP13" H 4200 1550 50  0000 C CNN
F 1 "SI/15" H 3850 1550 50  0000 C CNN
F 2 "NetTie:NetTie-2_THT_Pad1.0mm" H 4050 1500 50  0001 C CNN
F 3 "~" H 4050 1500 50  0001 C CNN
	1    4050 1500
	1    0    0    -1  
$EndComp
Wire Wire Line
	4150 1500 4600 1500
Text Label 4350 1500 0    50   ~ 0
LCD_SI
Wire Wire Line
	7500 2600 8000 2600
Wire Wire Line
	7500 2700 8000 2700
Wire Wire Line
	7500 2800 8000 2800
$Comp
L Device:Jumper_NC_Small JP18
U 1 1
P 4050 2800
F 0 "JP18" H 4200 2850 50  0000 C CNN
F 1 "SCL/16" H 3850 2850 50  0000 C CNN
F 2 "NetTie:NetTie-2_THT_Pad1.0mm" H 4050 2800 50  0001 C CNN
F 3 "~" H 4050 2800 50  0001 C CNN
	1    4050 2800
	1    0    0    -1  
$EndComp
Wire Wire Line
	4150 2800 4600 2800
Text Label 4350 2800 0    50   ~ 0
LCD_SCL
$Comp
L Device:Jumper_NC_Small JP4
U 1 1
P 1150 1600
F 0 "JP4" H 950 1650 50  0000 C CNN
F 1 "XCS/17" H 1350 1650 50  0000 C CNN
F 2 "NetTie:NetTie-2_THT_Pad1.0mm" H 1150 1600 50  0001 C CNN
F 3 "~" H 1150 1600 50  0001 C CNN
	1    1150 1600
	1    0    0    -1  
$EndComp
Wire Wire Line
	1050 1600 500  1600
Text Label 500  1600 0    50   ~ 0
LCD_XCS
$Comp
L Connector_Generic:Conn_01x08 J1
U 1 1
P 4450 5400
F 0 "J1" H 4368 5917 50  0000 C CNN
F 1 "LCD VOLTAGES" H 4368 5826 50  0000 C CNN
F 2 "Connector_PinHeader_2.54mm:PinHeader_1x08_P2.54mm_Vertical" H 4450 5400 50  0001 C CNN
F 3 "~" H 4450 5400 50  0001 C CNN
	1    4450 5400
	-1   0    0    -1  
$EndComp
$Comp
L power:GND #PWR06
U 1 1
P 4750 5850
F 0 "#PWR06" H 4750 5600 50  0001 C CNN
F 1 "GND" H 4755 5677 50  0000 C CNN
F 2 "" H 4750 5850 50  0001 C CNN
F 3 "" H 4750 5850 50  0001 C CNN
	1    4750 5850
	1    0    0    -1  
$EndComp
Wire Wire Line
	4650 5800 4750 5800
Wire Wire Line
	4750 5800 4750 5850
Wire Wire Line
	4650 5700 5150 5700
Wire Wire Line
	4650 5600 5150 5600
Wire Wire Line
	5150 5500 4650 5500
Wire Wire Line
	5150 5400 4650 5400
Wire Wire Line
	5150 5300 4650 5300
Wire Wire Line
	5150 5200 4650 5200
Wire Wire Line
	5150 5100 4650 5100
Text Label 4750 5700 0    50   ~ 0
LCD_V0IN
Text Label 4750 5600 0    50   ~ 0
LCD_V0OUT
Text Label 4750 5500 0    50   ~ 0
LCD_V1
Text Label 4750 5400 0    50   ~ 0
LCD_V2
Text Label 4750 5300 0    50   ~ 0
LCD_V3
Text Label 4750 5200 0    50   ~ 0
LCD_V4
Text Label 4750 5100 0    50   ~ 0
LCD_VLCD
$Comp
L Device:Jumper_NC_Small JP26
U 1 1
P 7250 3900
F 0 "JP26" H 7250 3700 50  0000 C CNN
F 1 "LCD_C2N" H 7250 3800 50  0000 C CNN
F 2 "NetTie:NetTie-2_THT_Pad1.0mm" H 7250 3900 50  0001 C CNN
F 3 "~" H 7250 3900 50  0001 C CNN
	1    7250 3900
	1    0    0    -1  
$EndComp
Wire Wire Line
	8000 3900 7350 3900
Wire Wire Line
	7150 3900 6500 3900
Connection ~ 6500 3900
$Comp
L Device:Jumper_NC_Small JP25
U 1 1
P 7250 3400
F 0 "JP25" H 7250 3200 50  0000 C CNN
F 1 "LCD_C1N" H 7250 3300 50  0000 C CNN
F 2 "NetTie:NetTie-2_THT_Pad1.0mm" H 7250 3400 50  0001 C CNN
F 3 "~" H 7250 3400 50  0001 C CNN
	1    7250 3400
	1    0    0    -1  
$EndComp
Wire Wire Line
	8000 3400 7350 3400
Wire Wire Line
	7150 3400 6450 3400
Connection ~ 6450 3400
$Comp
L Device:Jumper_NC_Small JP24
U 1 1
P 7250 3000
F 0 "JP24" H 7250 3200 50  0000 C CNN
F 1 "LCD_C7P" H 7250 3100 50  0000 C CNN
F 2 "NetTie:NetTie-2_THT_Pad1.0mm" H 7250 3000 50  0001 C CNN
F 3 "~" H 7250 3000 50  0001 C CNN
	1    7250 3000
	1    0    0    -1  
$EndComp
Wire Wire Line
	8000 3000 7350 3000
Wire Wire Line
	7150 3000 6400 3000
$Comp
L power:GND #PWR011
U 1 1
P 7900 5300
F 0 "#PWR011" H 7900 5050 50  0001 C CNN
F 1 "GND" H 7905 5127 50  0000 C CNN
F 2 "" H 7900 5300 50  0001 C CNN
F 3 "" H 7900 5300 50  0001 C CNN
	1    7900 5300
	1    0    0    -1  
$EndComp
Wire Wire Line
	7950 5250 7900 5250
Wire Wire Line
	7900 5250 7900 5300
$Comp
L Device:R_Small_US R3
U 1 1
P 7150 5150
F 0 "R3" V 7350 5150 50  0000 C CNN
F 1 "15" V 7250 5150 50  0000 C CNN
F 2 "Resistor_THT:R_Axial_DIN0309_L9.0mm_D3.2mm_P2.54mm_Vertical" H 7150 5150 50  0001 C CNN
F 3 "~" H 7150 5150 50  0001 C CNN
	1    7150 5150
	0    1    1    0   
$EndComp
$Comp
L power:+5V #PWR09
U 1 1
P 7000 5150
F 0 "#PWR09" H 7000 5000 50  0001 C CNN
F 1 "+5V" H 7000 5290 50  0000 C CNN
F 2 "" H 7000 5150 50  0000 C CNN
F 3 "" H 7000 5150 50  0000 C CNN
	1    7000 5150
	1    0    0    -1  
$EndComp
Wire Wire Line
	7050 5150 7000 5150
$Comp
L Connector:Conn_01x36_Male J4
U 1 1
P 10300 2900
F 0 "J4" H 10408 4781 50  0000 C CNN
F 1 "Conn_01x36_Male" H 10408 4690 50  0000 C CNN
F 2 "Connector_PinHeader_2.00mm:PinHeader_2x20_P2.00mm_Vertical" H 10300 2900 50  0001 C CNN
F 3 "~" H 10300 2900 50  0001 C CNN
	1    10300 2900
	1    0    0    -1  
$EndComp
Wire Wire Line
	10500 1200 11050 1200
Wire Wire Line
	10500 1300 11050 1300
Wire Wire Line
	10500 1400 11050 1400
Wire Wire Line
	10500 1500 11050 1500
Wire Wire Line
	10500 1600 11050 1600
Wire Wire Line
	10500 1700 11050 1700
Wire Wire Line
	10500 1800 11050 1800
Wire Wire Line
	10500 1900 11050 1900
Wire Wire Line
	10500 2000 11050 2000
Wire Wire Line
	10500 2100 11050 2100
Wire Wire Line
	10500 2200 11050 2200
Wire Wire Line
	10500 2300 11050 2300
Wire Wire Line
	10500 2400 11050 2400
Wire Wire Line
	10500 2500 11050 2500
Wire Wire Line
	10500 2600 11050 2600
Wire Wire Line
	10500 2700 11050 2700
Wire Wire Line
	10500 2800 11050 2800
Wire Wire Line
	10500 2900 11050 2900
Wire Wire Line
	10500 3000 11050 3000
Wire Wire Line
	10500 3100 11050 3100
Wire Wire Line
	10500 3200 11050 3200
Wire Wire Line
	10500 3300 11050 3300
Wire Wire Line
	10500 3400 11050 3400
Wire Wire Line
	10500 3500 11050 3500
Wire Wire Line
	10500 3600 11050 3600
Wire Wire Line
	10500 3700 11050 3700
Wire Wire Line
	10500 3800 11050 3800
Wire Wire Line
	10500 3900 11050 3900
Wire Wire Line
	10500 4000 11050 4000
Wire Wire Line
	10500 4100 11050 4100
Wire Wire Line
	10500 4200 11050 4200
Wire Wire Line
	10500 4300 11050 4300
Wire Wire Line
	10500 4400 11050 4400
Wire Wire Line
	10500 4500 11050 4500
Wire Wire Line
	10500 4600 11050 4600
Wire Wire Line
	10500 4700 11050 4700
Text Label 10550 1200 0    50   ~ 0
LCD_A0
Text Label 10550 1300 0    50   ~ 0
LCD_RWWR
Text Label 10550 1400 0    50   ~ 0
LCD_D0
Text Label 10550 1500 0    50   ~ 0
LCD_D1
Text Label 10550 1600 0    50   ~ 0
LCD_D2
Text Label 10550 1700 0    50   ~ 0
LCD_D3
Text Label 10550 1800 0    50   ~ 0
LCD_D4
Text Label 10550 1900 0    50   ~ 0
LCD_D5
Text Label 10550 2000 0    50   ~ 0
LCD_D6
Text Label 10550 2100 0    50   ~ 0
LCD_D7
Text Label 10550 2200 0    50   ~ 0
LCD_ERD
Text Label 10550 2300 0    50   ~ 0
LCD_RST
Text Label 10550 2400 0    50   ~ 0
LCD_IF1
Text Label 10550 2500 0    50   ~ 0
LCD_IF2
Text Label 10550 2600 0    50   ~ 0
LCD_IF3
Text Label 10550 2700 0    50   ~ 0
LCD_SI
Text Label 10550 2800 0    50   ~ 0
LCD_SCL
Text Label 10550 2900 0    50   ~ 0
LCD_XCS
Text Label 10550 3200 0    50   ~ 0
LCD_C7P
Text Label 10550 3300 0    50   ~ 0
LCD_C5P
Text Label 10550 3400 0    50   ~ 0
LCD_C3P
Text Label 10550 3500 0    50   ~ 0
LCD_C1N
Text Label 10550 3600 0    50   ~ 0
LCD_C1P
Text Label 10550 3700 0    50   ~ 0
LCD_C2P
Text Label 10550 3800 0    50   ~ 0
LCD_C2N
Text Label 10550 3900 0    50   ~ 0
LCD_C4P
Text Label 10550 4000 0    50   ~ 0
LCD_C6P
Text Label 10550 4100 0    50   ~ 0
LCD_VLCD
Text Label 10550 4200 0    50   ~ 0
LCD_V4
Text Label 10550 4300 0    50   ~ 0
LCD_V3
Text Label 10550 4400 0    50   ~ 0
LCD_V2
Text Label 10550 4500 0    50   ~ 0
LCD_V1
Text Label 10550 4600 0    50   ~ 0
LCD_V0OUT
Text Label 10550 4700 0    50   ~ 0
LCD_V0IN
Text Label 10550 3000 0    50   ~ 0
LCD_VSS
Text Label 10550 3100 0    50   ~ 0
LCD_VDD
Wire Wire Line
	6850 1000 7000 1000
Connection ~ 7000 1000
NoConn ~ 3950 2900
NoConn ~ 3950 3000
NoConn ~ 3950 1600
NoConn ~ 3950 1800
NoConn ~ 3950 1900
NoConn ~ 3950 2100
NoConn ~ 1250 2800
NoConn ~ 1250 1800
NoConn ~ 1250 2900
NoConn ~ 1250 1700
$Comp
L power:PWR_FLAG #FLG0101
U 1 1
P 1450 3850
F 0 "#FLG0101" H 1450 3925 50  0001 C CNN
F 1 "PWR_FLAG" H 1450 4023 50  0000 C CNN
F 2 "" H 1450 3850 50  0001 C CNN
F 3 "~" H 1450 3850 50  0001 C CNN
	1    1450 3850
	1    0    0    -1  
$EndComp
$Comp
L power:+3.3V #PWR0101
U 1 1
P 1750 3850
F 0 "#PWR0101" H 1750 3700 50  0001 C CNN
F 1 "+3.3V" H 1750 3990 50  0000 C CNN
F 2 "" H 1750 3850 50  0000 C CNN
F 3 "" H 1750 3850 50  0000 C CNN
	1    1750 3850
	1    0    0    -1  
$EndComp
$Comp
L power:PWR_FLAG #FLG0102
U 1 1
P 2100 3850
F 0 "#FLG0102" H 2100 3925 50  0001 C CNN
F 1 "PWR_FLAG" H 2100 4023 50  0000 C CNN
F 2 "" H 2100 3850 50  0001 C CNN
F 3 "~" H 2100 3850 50  0001 C CNN
	1    2100 3850
	1    0    0    -1  
$EndComp
$Comp
L power:+5V #PWR0102
U 1 1
P 2350 3850
F 0 "#PWR0102" H 2350 3700 50  0001 C CNN
F 1 "+5V" H 2350 3990 50  0000 C CNN
F 2 "" H 2350 3850 50  0000 C CNN
F 3 "" H 2350 3850 50  0000 C CNN
	1    2350 3850
	1    0    0    -1  
$EndComp
Wire Wire Line
	1450 3850 1750 3850
Wire Wire Line
	2100 3850 2350 3850
$Comp
L power:PWR_FLAG #FLG0103
U 1 1
P 2650 3850
F 0 "#FLG0103" H 2650 3925 50  0001 C CNN
F 1 "PWR_FLAG" H 2650 4023 50  0000 C CNN
F 2 "" H 2650 3850 50  0001 C CNN
F 3 "~" H 2650 3850 50  0001 C CNN
	1    2650 3850
	1    0    0    -1  
$EndComp
$Comp
L power:GND #PWR0103
U 1 1
P 2650 3900
F 0 "#PWR0103" H 2650 3650 50  0001 C CNN
F 1 "GND" H 2650 3750 50  0000 C CNN
F 2 "" H 2650 3900 50  0000 C CNN
F 3 "" H 2650 3900 50  0000 C CNN
	1    2650 3900
	1    0    0    -1  
$EndComp
Wire Wire Line
	2650 3850 2650 3900
$EndSCHEMATC
